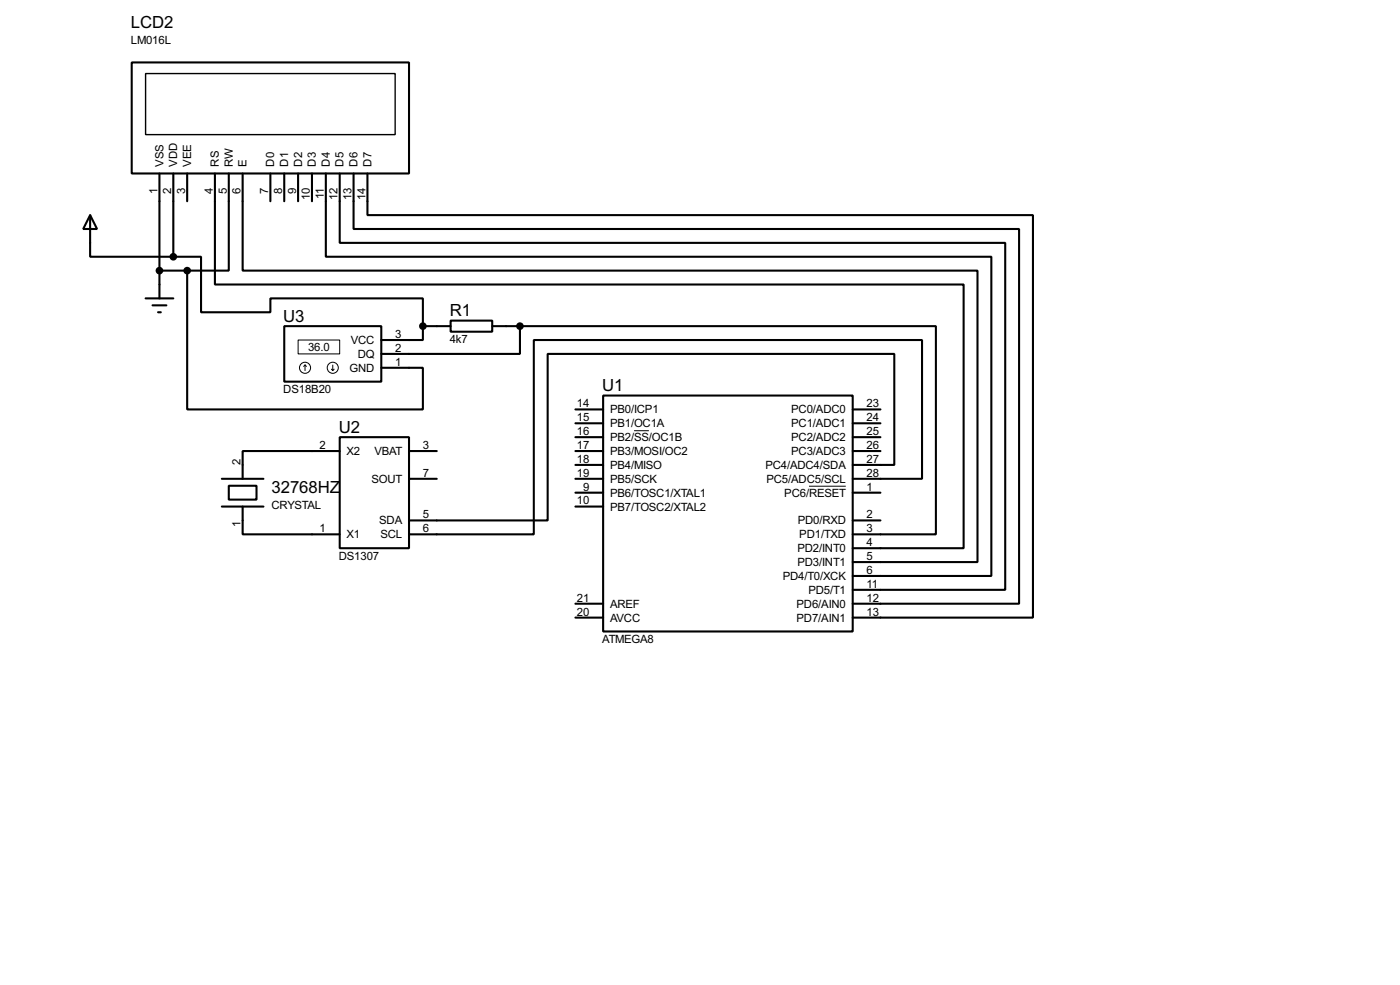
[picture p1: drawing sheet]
<svg xmlns="http://www.w3.org/2000/svg" width="256mm" height="180mm" viewBox="0 0 256 180" stroke-linecap="round" stroke-linejoin="round" font-family="sans-serif">
<g fill="none" stroke="#000" stroke-width=".38">
<path d="M24.1 11.4h50.8v20.3h-50.8zM16.5 39.4l1.3 2.5h-2.6zM16.5 39.4v7.6h15.2M29.2 31.7v22.9M31.7 31.7v15.3M34.3 31.7v5.1M39.4 31.7v20.4h137.1v48.2h-20.3M41.9 31.7v17.8h-7.6M44.4 31.7v17.8h134.7v53.4h-22.9M49.5 31.7v5.1M52.1 31.7v5.1M54.6 31.7v5.1"/>
<path d="M57.1 31.7v5.1M59.7 31.7v15.3h121.9v58.4h-25.4M62.2 31.7v12.7h121.9v63.5h-27.9M64.8 31.7v10.2h121.9v68.6h-30.5M67.3 31.7v7.7h121.9v73.6h-33M26.7 54.6h5M27.9 55.9h2.6M29 57.1h.5M29.2 49.5h5.1M31.7 47h5.1v10.1h12.7v-2.5h28v5.1M34.3 49.5v25.4h43.2v-7.6h-7.7M52.1 59.7h17.7v10.1h-17.7z"/>
<path d="M77.5 59.7v2.5h-7.7M77.5 59.7h5M82.5 58.7h7.7v2h-7.7zM90.2 59.7h5M95.2 59.7h76.2v38.1h-15.2M95.2 59.7v5.1h-25.4M105.4 74.9h5.1M105.4 77.5h5.1M110.5 72.4h45.7v43.2h-45.7zM156.2 74.9h5.1M156.2 77.5h5.1M40.6 87.6h7.7"/>
<path d="M40.6 92.7h7.7M41.9 88.9h5.1v2.5h-5.1zM44.4 92.7v5.1h17.8M62.2 80h12.7v20.3h-12.7zM62.2 82.5h-17.8v5.1M74.9 82.5h5.1M74.9 87.6h5.1M105.4 80h5.1M105.4 82.5h5.1M105.4 85.1h5.1M105.4 87.6h5.1M105.4 90.2h5.1"/>
<path d="M105.4 92.7h5.1M156.2 87.6h12.7v-25.4h-71.1v35.6h-22.9M156.2 85.1h7.6v-20.3h-63.5v30.4h-25.4M156.2 80h5.1M156.2 82.5h5.1M156.2 90.2h5.1M156.2 95.2h5.1M105.4 110.5h5.1M105.4 113h5.1"/>
</g>
<g fill="none" stroke="#000" stroke-width=".18">
<path d="M54.6 62.2h7.6v2.6h-7.6zM55.9 66.8l.2 .3M55.9 66.8l-.3 .3M55.9 66.8v1M60.7 67.6l.3 .2M61 66.8v1M61.2 67.6l-.2 .2M116.2 78.8h2.7M148.2 89h6.7"/>
<circle cx="55.9" cy="67.3" r="1.02"/>
<circle cx="61" cy="67.3" r="1.02"/>
</g>
<path d="M26.7 13.5h45.7v11.1h-45.7z" fill="none" stroke="#000" stroke-width=".25"/>
<g fill="#000" stroke="#000" stroke-width=".38">
<circle cx="29.2" cy="49.5" r=".51"/>
<circle cx="31.7" cy="47" r=".51"/>
<circle cx="34.3" cy="49.5" r=".51"/>
<circle cx="77.5" cy="59.7" r=".51"/>
<circle cx="95.2" cy="59.7" r=".51"/>
</g>
<g font-size="3.4">
<text x="24" y="5.1">LCD2</text>
<text x="51.9" y="58.9">U3</text>
<text x="82.4" y="57.9">R1</text>
<text x="110.3" y="71.6">U1</text>
<text x="62.1" y="79.2">U2</text>
<text x="49.7" y="90.2">32768HZ</text>
</g>
<g font-size="2.3">
<text x="24" y="8.1">LM016L</text>
<text x="28.8" y="35.4" transform="rotate(-90 28.8 35.4)">1</text>
<text x="29.9" y="30.5" transform="rotate(-90 29.9 30.5)">VSS</text>
<text x="31.4" y="35.4" transform="rotate(-90 31.4 35.4)">2</text>
<text x="32.5" y="30.5" transform="rotate(-90 32.5 30.5)">VDD</text>
<text x="33.9" y="35.4" transform="rotate(-90 33.9 35.4)">3</text>
<text x="35" y="30.5" transform="rotate(-90 35 30.5)">VEE</text>
<text x="39" y="35.4" transform="rotate(-90 39 35.4)">4</text>
<text x="40.1" y="30.5" transform="rotate(-90 40.1 30.5)">RS</text>
<text x="41.5" y="35.4" transform="rotate(-90 41.5 35.4)">5</text>
<text x="42.6" y="30.5" transform="rotate(-90 42.6 30.5)">RW</text>
<text x="44.1" y="35.4" transform="rotate(-90 44.1 35.4)">6</text>
<text x="45.2" y="30.5" transform="rotate(-90 45.2 30.5)">E</text>
<text x="49.1" y="35.4" transform="rotate(-90 49.1 35.4)">7</text>
<text x="50.2" y="30.5" transform="rotate(-90 50.2 30.5)">D0</text>
<text x="51.7" y="35.4" transform="rotate(-90 51.7 35.4)">8</text>
<text x="52.8" y="30.5" transform="rotate(-90 52.8 30.5)">D1</text>
<text x="54.2" y="35.4" transform="rotate(-90 54.2 35.4)">9</text>
<text x="55.3" y="30.5" transform="rotate(-90 55.3 30.5)">D2</text>
<text x="57.9" y="30.5" transform="rotate(-90 57.9 30.5)">D3</text>
<text x="60.4" y="30.5" transform="rotate(-90 60.4 30.5)">D4</text>
<text x="62.9" y="30.5" transform="rotate(-90 62.9 30.5)">D5</text>
<text x="65.5" y="30.5" transform="rotate(-90 65.5 30.5)">D6</text>
<text x="68" y="30.5" transform="rotate(-90 68 30.5)">D7</text>
<text x="56.8" y="36.6" transform="rotate(-90 56.8 36.6)">10</text>
<text x="59.3" y="36.4" transform="rotate(-90 59.3 36.4)">11</text>
<text x="61.8" y="36.6" transform="rotate(-90 61.8 36.6)">12</text>
<text x="64.4" y="36.6" transform="rotate(-90 64.4 36.6)">13</text>
<text x="66.9" y="36.6" transform="rotate(-90 66.9 36.6)">14</text>
<text x="56.4" y="64.2">36.0</text>
<text x="64.3" y="62.9">VCC</text>
<text x="65.5" y="65.5">DQ</text>
<text x="72.4" y="64.4">2</text>
<text x="72.4" y="61.8">3</text>
<text x="82.4" y="62.8">4k7</text>
<text x="51.9" y="72">DS18B20</text>
<text x="64.1" y="68">GND</text>
<text x="72.4" y="66.9">1</text>
<text x="105.7" y="74.5">14</text>
<text x="105.7" y="77.1">15</text>
<text x="111.8" y="75.6">PB0/ICP1</text>
<text x="144.9" y="75.6">PC0/ADC0</text>
<text x="158.7" y="74.5">23</text>
<text x="158.7" y="77.1">24</text>
<text x="58.5" y="82.2">2</text>
<text x="63.5" y="83.3">X2</text>
<text x="68.6" y="83.3">VBAT</text>
<text x="77.5" y="82.2">3</text>
<text x="105.7" y="79.6">16</text>
<text x="105.7" y="82.2">17</text>
<text x="111.8" y="78.2">PB1/OC1A</text>
<text x="111.8" y="80.7">PB2/SS/OC1B</text>
<text x="111.8" y="83.3">PB3/MOSI/OC2</text>
<text x="144.9" y="78.2">PC1/ADC1</text>
<text x="144.9" y="80.7">PC2/ADC2</text>
<text x="144.9" y="83.3">PC3/ADC3</text>
<text x="158.7" y="79.6">25</text>
<text x="158.7" y="82.2">26</text>
<text x="44.1" y="85.1" transform="rotate(-90 44.1 85.1)">2</text>
<text x="68.1" y="88.3">SOUT</text>
<text x="77.5" y="87.2">7</text>
<text x="105.7" y="84.7">18</text>
<text x="105.7" y="87.2">19</text>
<text x="106.8" y="89.8">9</text>
<text x="111.8" y="85.8">PB4/MISO</text>
<text x="111.8" y="88.3">PB5/SCK</text>
<text x="140.2" y="85.8">PC4/ADC4/SDA</text>
<text x="140.4" y="88.3">PC5/ADC5/SCL</text>
<text x="158.7" y="89.8">1</text>
<text x="158.7" y="84.7">27</text>
<text x="158.7" y="87.2">28</text>
<text x="49.7" y="93.1">CRYSTAL</text>
<text x="69.5" y="96">SDA</text>
<text x="77.5" y="94.9">5</text>
<text x="105.7" y="92.3">10</text>
<text x="111.8" y="90.9">PB6/TOSC1/XTAL1</text>
<text x="111.8" y="93.4">PB7/TOSC2/XTAL2</text>
<text x="143.7" y="90.9">PC6/RESET</text>
<text x="146.1" y="96">PD0/RXD</text>
<text x="158.7" y="94.9">2</text>
<text x="44.1" y="96.4" transform="rotate(-90 44.1 96.4)">1</text>
<text x="58.5" y="97.4">1</text>
<text x="63.5" y="98.5">X1</text>
<text x="69.7" y="98.5">SCL</text>
<text x="77.5" y="97.4">6</text>
<text x="146.1" y="101">PD2/INT0</text>
<text x="146.4" y="98.5">PD1/TXD</text>
<text x="158.7" y="97.4">3</text>
<text x="158.7" y="99.9">4</text>
<text x="62.1" y="102.4">DS1307</text>
<text x="143.4" y="106.1">PD4/T0/XCK</text>
<text x="146.1" y="103.6">PD3/INT1</text>
<text x="158.7" y="102.5">5</text>
<text x="158.7" y="105">6</text>
<text x="158.7" y="107.6">11</text>
<text x="105.7" y="110.1">21</text>
<text x="105.7" y="112.6">20</text>
<text x="111.8" y="111.2">AREF</text>
<text x="111.8" y="113.7">AVCC</text>
<text x="145.9" y="111.2">PD6/AIN0</text>
<text x="145.9" y="113.7">PD7/AIN1</text>
<text x="148.1" y="108.7">PD5/T1</text>
<text x="158.7" y="110.1">12</text>
<text x="158.7" y="112.6">13</text>
<text x="110.3" y="117.6">ATMEGA8</text>
</g>
</svg>
